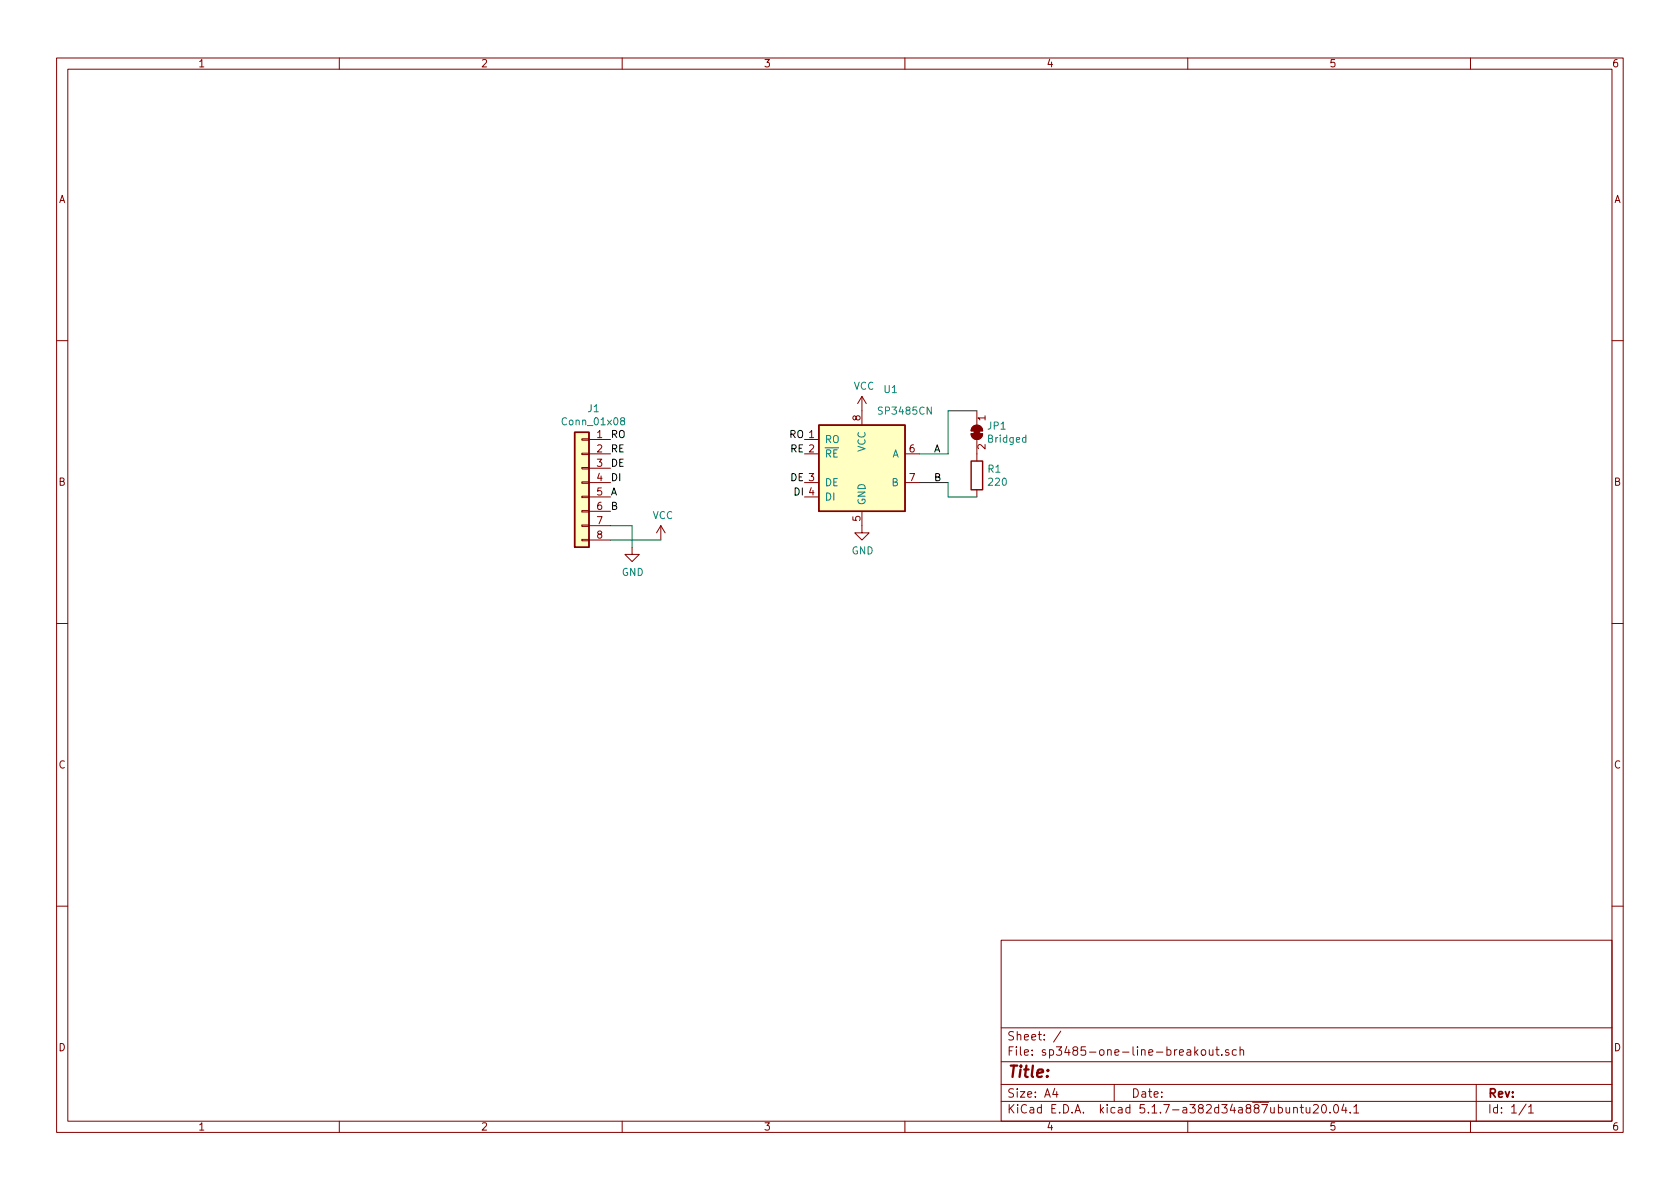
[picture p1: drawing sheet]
EESchema Schematic File Version 4
EELAYER 30 0
EELAYER END
$Descr A4 11693 8268
encoding utf-8
Sheet 1 1
Title ""
Date ""
Rev ""
Comp ""
Comment1 ""
Comment2 ""
Comment3 ""
Comment4 ""
$EndDescr
$Comp
L Interface_UART:SP3485CN U1
U 1 1
P 6000 3250
F 0 "U1" H 6200 3800 50  0000 C CNN
F 1 "SP3485CN" H 6300 3650 50  0000 C CNN
F 2 "Package_SO:SOIC-8_3.9x4.9mm_P1.27mm" H 7050 2900 50  0001 C CIN
F 3 "http://www.icbase.com/pdf/SPX/SPX00480106.pdf" H 6000 3250 50  0001 C CNN
	1    6000 3250
	1    0    0    -1  
$EndComp
$Comp
L Device:R R1
U 1 1
P 6800 3300
F 0 "R1" H 6870 3346 50  0000 L CNN
F 1 "220" H 6870 3255 50  0000 L CNN
F 2 "Resistor_SMD:R_0603_1608Metric" V 6730 3300 50  0001 C CNN
F 3 "~" H 6800 3300 50  0001 C CNN
	1    6800 3300
	1    0    0    -1  
$EndComp
Wire Wire Line
	6400 3350 6600 3350
Wire Wire Line
	6600 3350 6600 3450
Wire Wire Line
	6600 3450 6800 3450
$Comp
L power:VCC #PWR0102
U 1 1
P 6000 2850
F 0 "#PWR0102" H 6000 2700 50  0001 C CNN
F 1 "VCC" H 6015 3023 50  0000 C CNN
F 2 "" H 6000 2850 50  0001 C CNN
F 3 "" H 6000 2850 50  0001 C CNN
	1    6000 2850
	1    0    0    -1  
$EndComp
Text Label 6500 3150 0    50   ~ 0
A
Text Label 6500 3350 0    50   ~ 0
B
Text Label 5600 3050 2    50   ~ 0
RO
Text Label 5600 3150 2    50   ~ 0
RE
Text Label 5600 3350 2    50   ~ 0
DE
Text Label 5600 3450 2    50   ~ 0
DI
$Comp
L Jumper:SolderJumper_2_Bridged JP1
U 1 1
P 6800 3000
F 0 "JP1" V 6754 3068 50  0000 L CNN
F 1 "Bridged" V 6845 3068 50  0000 L CNN
F 2 "my-kicad-footprints:SolderJumper-2_P1.3mm_Bridged_RoundedPad1.0x1.5mm" H 6800 3000 50  0001 C CNN
F 3 "~" H 6800 3000 50  0001 C CNN
	1    6800 3000
	0    1    1    0   
$EndComp
Wire Wire Line
	6400 3150 6600 3150
Wire Wire Line
	6600 3150 6600 2850
Wire Wire Line
	6600 2850 6800 2850
$Comp
L Connector_Generic:Conn_01x08 J1
U 1 1
P 4050 3350
F 0 "J1" H 3968 3867 50  0000 C CNN
F 1 "Conn_01x08" H 3968 3776 50  0000 C CNN
F 2 "my-kicad-footprints:PinHeader_1x08_P2.54mm_Vertical_witout_silk" H 4050 3350 50  0001 C CNN
F 3 "~" H 4050 3350 50  0001 C CNN
	1    4050 3350
	-1   0    0    -1  
$EndComp
$Comp
L power:GND #PWR0101
U 1 1
P 6000 3650
F 0 "#PWR0101" H 6000 3400 50  0001 C CNN
F 1 "GND" H 6005 3477 50  0000 C CNN
F 2 "" H 6000 3650 50  0001 C CNN
F 3 "" H 6000 3650 50  0001 C CNN
	1    6000 3650
	1    0    0    -1  
$EndComp
$Comp
L power:GND #PWR0103
U 1 1
P 4400 3800
F 0 "#PWR0103" H 4400 3550 50  0001 C CNN
F 1 "GND" H 4405 3627 50  0000 C CNN
F 2 "" H 4400 3800 50  0001 C CNN
F 3 "" H 4400 3800 50  0001 C CNN
	1    4400 3800
	1    0    0    -1  
$EndComp
$Comp
L power:VCC #PWR0104
U 1 1
P 4600 3750
F 0 "#PWR0104" H 4600 3600 50  0001 C CNN
F 1 "VCC" H 4615 3923 50  0000 C CNN
F 2 "" H 4600 3750 50  0001 C CNN
F 3 "" H 4600 3750 50  0001 C CNN
	1    4600 3750
	1    0    0    -1  
$EndComp
Wire Wire Line
	4600 3750 4250 3750
Wire Wire Line
	4400 3800 4400 3650
Wire Wire Line
	4400 3650 4250 3650
Text Label 4250 3550 0    50   ~ 0
B
Text Label 4250 3450 0    50   ~ 0
A
Text Label 4250 3050 0    50   ~ 0
RO
Text Label 4250 3150 0    50   ~ 0
RE
Text Label 4250 3250 0    50   ~ 0
DE
Text Label 4250 3350 0    50   ~ 0
DI
$EndSCHEMATC
